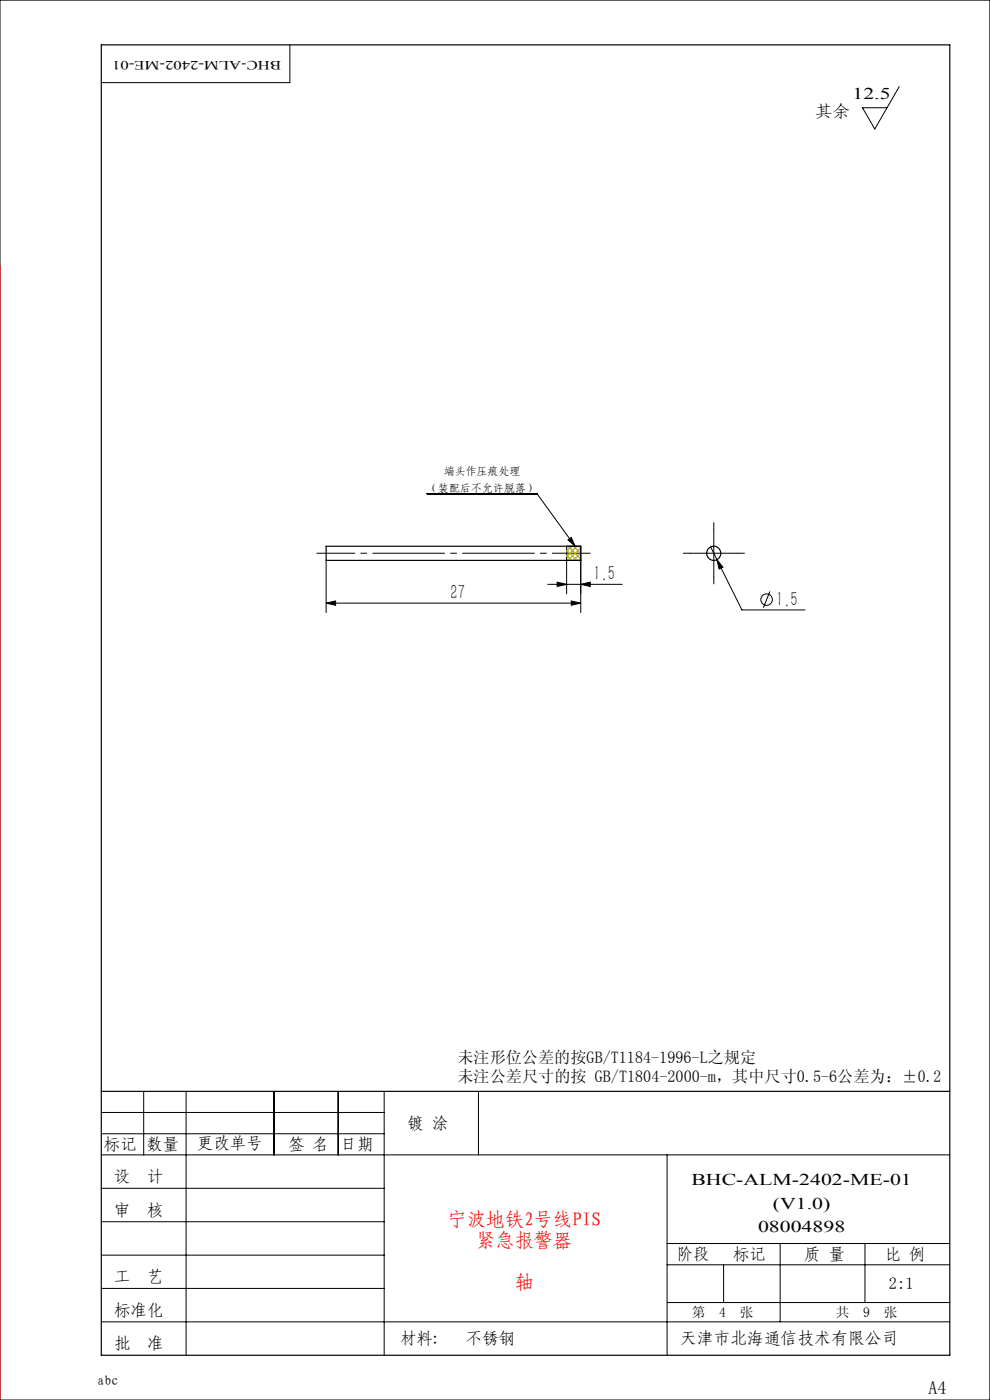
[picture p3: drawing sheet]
<svg xmlns="http://www.w3.org/2000/svg" width="210mm" height="297mm" viewBox="0 0 210 297" stroke-linecap="round" stroke-linejoin="round" font-family="sans-serif">
<g fill="none" stroke="#000" stroke-width=".21">
<path d="M0 0h210v297h-210zM61.5 9.5v8h-40M190.7 18.4l-5.1 9-2.6-4.5h5.1M69.2 118.9v11.1M90.6 104.7h23.3l8.1 11.2M120.2 118.9v7.1M120.5 114.5l.7-.5 .8 1.9zM123.2 118.9v11.1M146.4 117.4h10M150.7 116l1.4 2.7M151.4 112.4v10M152.1 118.7l1.3 1.6-.9 .4z"/>
<path d="M152.1 118.7l5.3 10.7h13.3M69.2 127.9l2-.4v.9zM69.2 127.9h54M116.2 124h15.8M118.2 123.5l2 .5-2 .4zM121.2 127.5l2 .4-2 .5zM123.2 124l2-.5v.9zM163.3 125.5l-1.4 3.4M21.5 236h60M30.5 231.5v13.5M39.5 231.5v56M58.1 231.5v13.5"/>
<path d="M71.8 231.5v13.5M81.5 231.5v56M101.5 231.5v13.5M21.5 240.5h60M21.5 245h180M21.5 252.1h60M21.5 259.2h60M141.5 245v42.5M21.5 266.3h60M21.5 273.3h60M141.5 268.3h60M141.5 263.8h60"/>
<path d="M141.5 276.3h60M153.5 268.3v8M165.5 263.8v16.6M183.5 263.8v12.5M21.5 280.4h180"/>
<circle cx="162.6" cy="127.2" r="1.21"/>
</g>
<path d="M146.4 117.4h-1.5M151.4 112.4v-1.5M156.4 117.4h1.5M151.4 122.4v1.5" fill="none" stroke="#000" stroke-width=".21" stroke-dasharray="15.2 1.3 1.3 1.3"/>
<path d="M125.2 117.4h-58" fill="none" stroke="#000" stroke-width=".21" stroke-dasharray="15.2 1.3 1.3 1.3" stroke-dashoffset="7.2"/>
<g fill="none" stroke="#000" stroke-width=".25">
<path d="M21.5 9.5h180v278h-180zM120.2 115.9v3M123.2 115.9h-54v3h54M123.2 115.9v3M21.5 231.5h180"/>
<circle cx="151.4" cy="117.4" r="1.5"/>
</g>
<path d="M0 56.4v240.6" fill="none" stroke="#f00" stroke-width=".21"/>
<path d="M120.2 117.8l1.1 1.1M120.2 116.7l2.2 2.2M120.5 115.9l2.7 2.7M121.3 115.9l-1.1 1M121.8 116l1.4 1.4M122.4 115.9l-2.2 2.2M122.8 115.9l.4 .4M123.2 116.2l-2.7 2.7M123.2 117.3l-1.6 1.6M123.2 118.5l-.4 .4" fill="none" stroke="#b4b400" stroke-width=".25"/>
<g fill="#000">
<path d="M120.5 114.5l.7-.5 .8 1.9z"/>
<path d="M69.2 127.9l2-.4v.9zM121.2 127.5l2 .4-2 .5zM152.1 118.7l.4 2 .9-.4z"/>
<path d="M118.2 123.5l2 .5-2 .4zM123.2 124l2-.5v.9z"/>
</g>
<g font-size="4.4">
<text x="125.9" y="123.1">1.5</text>
<text x="95.6" y="127.1">27</text>
<text x="164.6" y="128.5">1.5</text>
</g>
<g font-size="4.1" fill="#f00">
<text x="94.9" y="260">宁波地铁2号线PIS</text>
<text x="101" y="264.5">紧急报警器</text>
<text x="109.2" y="273.5">轴</text>
</g>
<text font-size="3.9" x="196.9" y="295.8">A4</text>
<text font-size="3.6" x="144.3" y="285.1">天津市北海通信技术有限公司</text>
<g font-size="3.5">
<text x="180.8" y="21.1">12.5</text>
<text x="172.9" y="24.9">其余</text>
<text x="97" y="225.6">未注形位公差的按GB/T1184-1996-L之规定</text>
<text x="97" y="229.6">未注公差尺寸的按 GB/T1804-2000-m，其中尺寸0.5-6公差为：±0.2</text>
<text x="86.5" y="239.5">镀 涂</text>
<text x="22.1" y="243.9">标记</text>
<text x="31.1" y="243.9">数量</text>
<text x="41.8" y="243.8">更改单号</text>
<text x="61.1" y="243.9">签 名</text>
<text x="72.3" y="243.9">日期</text>
<text x="24.2" y="250.8">设</text>
<text x="31.2" y="250.8">计</text>
<text x="146.7" y="251.4">BHC-ALM-2402-ME-01</text>
<text x="24.2" y="257.9">审</text>
<text x="31.2" y="257.9">核</text>
<text x="163.9" y="256.4">(V1.0)</text>
<text x="160.8" y="261.4">08004898</text>
<text x="143.5" y="267.3">阶段</text>
<text x="155.5" y="267.3">标记</text>
<text x="170.6" y="267.3">质 量</text>
<text x="187.7" y="267.4">比 例</text>
<text x="24.2" y="272.1">工</text>
<text x="31.2" y="272.1">艺</text>
<text x="188.6" y="273.5">2:1</text>
<text x="24.2" y="279.2">标准化</text>
<text x="24.2" y="286.2">批</text>
<text x="31.2" y="286.2">准</text>
<text x="84.9" y="285.2">材料:</text>
<text x="98.8" y="285.2">不锈钢</text>
</g>
<g font-size="2.9">
<text x="146.8" y="279.4">第</text>
<text x="152.6" y="279.4">4</text>
<text x="156.9" y="279.4">张</text>
<text x="177.3" y="279.4">共</text>
<text x="183.1" y="279.4">9</text>
<text x="187.5" y="279.4">张</text>
<text x="20.7" y="293.8">abc</text>
</g>
<text font-size="2.7" x="59.6" y="12.9" transform="rotate(-180 59.6 12.9)">BHC-ALM-2402-ME-01</text>
<g font-size="2.3">
<text x="94.1" y="100.8">端头作压痕处理</text>
<text x="90.6" y="104.3">（装配后不允许脱落）</text>
</g>
</svg>
